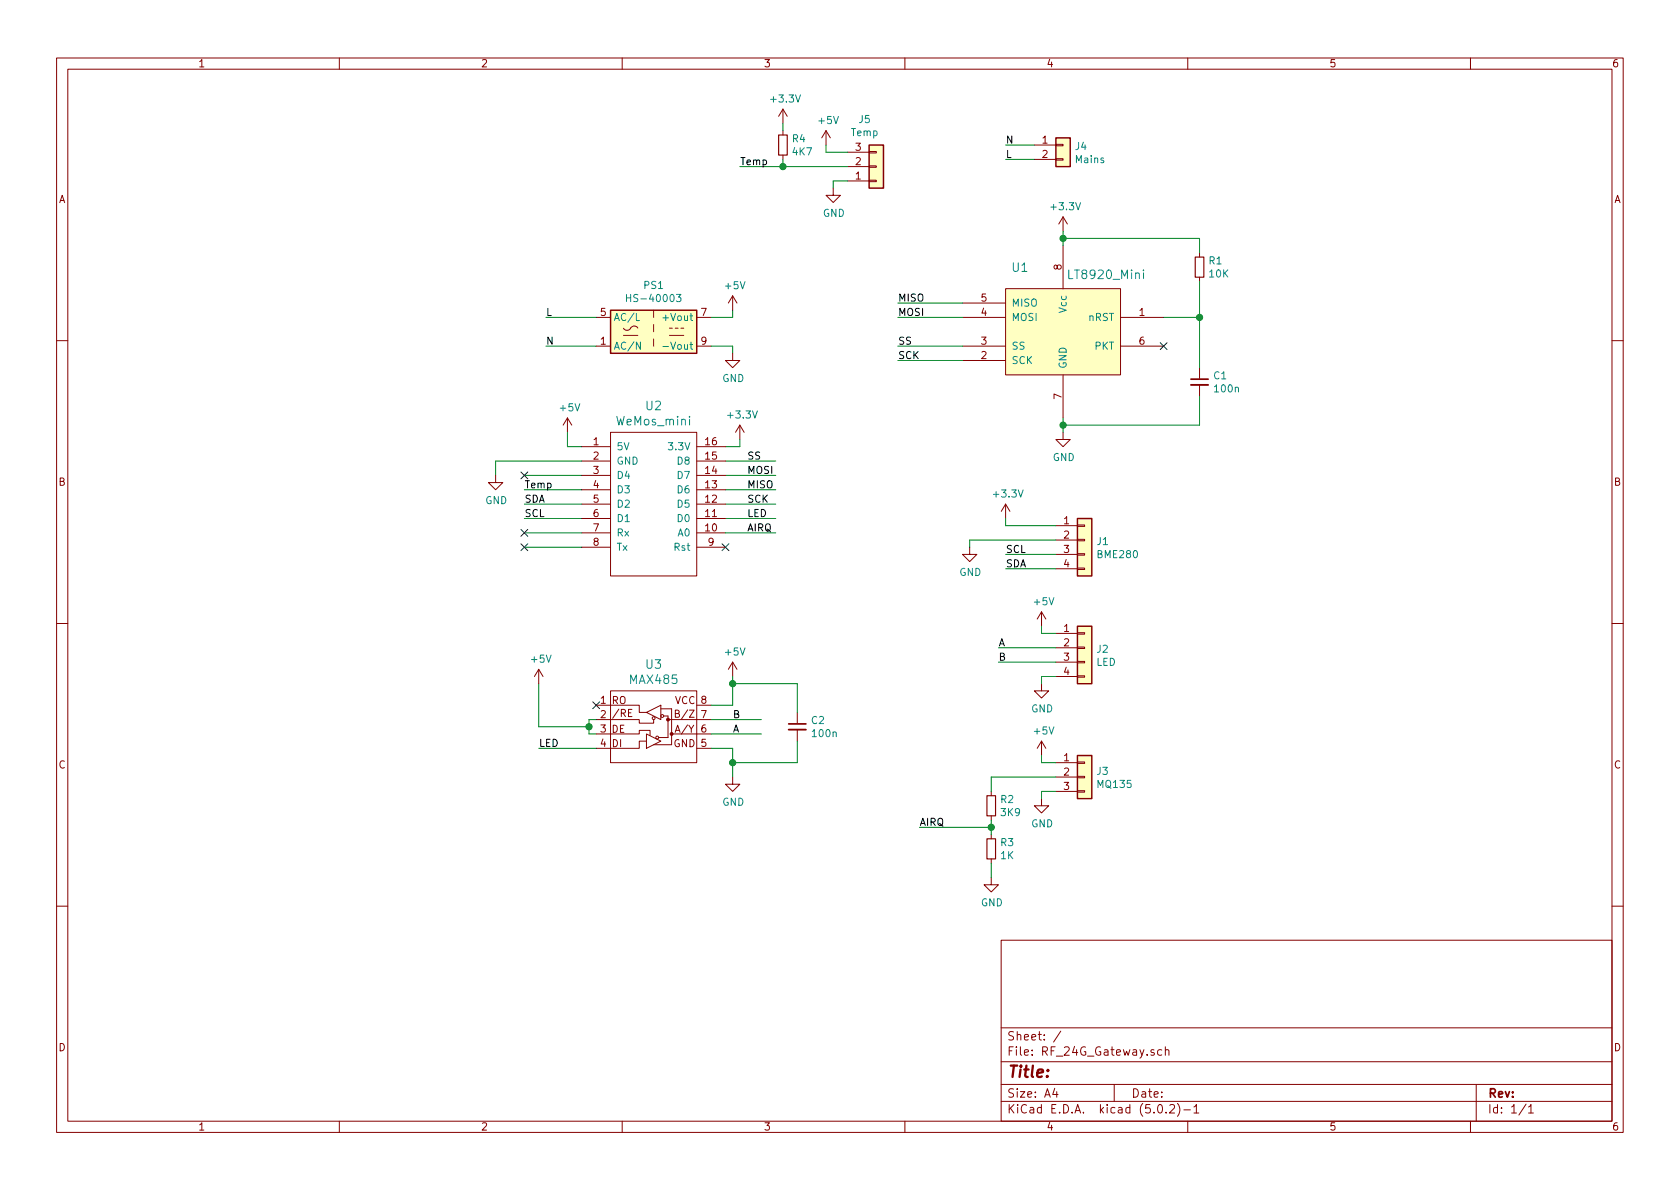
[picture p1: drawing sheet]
EESchema Schematic File Version 4
LIBS:RF_24G_Gateway-cache
EELAYER 26 0
EELAYER END
$Descr A4 11693 8268
encoding utf-8
Sheet 1 1
Title ""
Date ""
Rev ""
Comp ""
Comment1 ""
Comment2 ""
Comment3 ""
Comment4 ""
$EndDescr
Wire Wire Line
	4050 3700 3650 3700
Wire Wire Line
	4050 3600 3650 3600
$Comp
L Converter_ACDC:HS-40003 PS1
U 1 1
P 4550 2300
F 0 "PS1" H 4550 2625 50  0000 C CNN
F 1 "HS-40003" H 4550 2534 50  0000 C CNN
F 2 "Shutter_RF:5V700mA_ACDC" H 4550 2000 50  0001 C CNN
F 3 "http://www.tme.eu/de/Document/d4b3c52125889c3435af182c9515c76b/HS40003.pdf" H 4550 1900 50  0001 C CNN
	1    4550 2300
	1    0    0    -1  
$EndComp
Wire Wire Line
	4150 2200 3800 2200
Wire Wire Line
	4150 2400 3800 2400
Wire Wire Line
	4950 2200 5100 2200
Wire Wire Line
	5100 2200 5100 2150
Wire Wire Line
	4950 2400 5100 2400
Wire Wire Line
	5100 2400 5100 2450
$Comp
L power:GND #PWR03
U 1 1
P 5100 2450
F 0 "#PWR03" H 5100 2200 50  0001 C CNN
F 1 "GND" H 5105 2277 50  0000 C CNN
F 2 "" H 5100 2450 50  0001 C CNN
F 3 "" H 5100 2450 50  0001 C CNN
	1    5100 2450
	1    0    0    -1  
$EndComp
$Comp
L power:+5V #PWR02
U 1 1
P 5100 2150
F 0 "#PWR02" H 5100 2000 50  0001 C CNN
F 1 "+5V" H 5115 2323 50  0000 C CNN
F 2 "" H 5100 2150 50  0001 C CNN
F 3 "" H 5100 2150 50  0001 C CNN
	1    5100 2150
	1    0    0    -1  
$EndComp
$Comp
L power:+3.3V #PWR06
U 1 1
P 5150 3050
F 0 "#PWR06" H 5150 2900 50  0001 C CNN
F 1 "+3.3V" H 5165 3223 50  0000 C CNN
F 2 "" H 5150 3050 50  0001 C CNN
F 3 "" H 5150 3050 50  0001 C CNN
	1    5150 3050
	1    0    0    -1  
$EndComp
Wire Wire Line
	5050 3100 5150 3100
Wire Wire Line
	5150 3100 5150 3050
$Comp
L power:+5V #PWR05
U 1 1
P 3950 3000
F 0 "#PWR05" H 3950 2850 50  0001 C CNN
F 1 "+5V" H 3965 3173 50  0000 C CNN
F 2 "" H 3950 3000 50  0001 C CNN
F 3 "" H 3950 3000 50  0001 C CNN
	1    3950 3000
	1    0    0    -1  
$EndComp
Wire Wire Line
	3950 3000 3950 3100
Wire Wire Line
	3950 3100 4050 3100
Wire Wire Line
	4050 3200 3450 3200
Wire Wire Line
	3450 3200 3450 3300
$Comp
L power:GND #PWR07
U 1 1
P 3450 3300
F 0 "#PWR07" H 3450 3050 50  0001 C CNN
F 1 "GND" H 3455 3127 50  0000 C CNN
F 2 "" H 3450 3300 50  0001 C CNN
F 3 "" H 3450 3300 50  0001 C CNN
	1    3450 3300
	1    0    0    -1  
$EndComp
Text Label 3800 2200 0    50   ~ 0
L
Text Label 3800 2400 0    50   ~ 0
N
Wire Wire Line
	5050 3600 5400 3600
Wire Wire Line
	4050 3300 3650 3300
Wire Wire Line
	5050 3500 5400 3500
Wire Wire Line
	5050 3400 5400 3400
Wire Wire Line
	5050 3300 5400 3300
Wire Wire Line
	5050 3200 5400 3200
Text Label 5200 3200 0    50   ~ 0
SS
Text Label 5200 3300 0    50   ~ 0
MOSI
Text Label 5200 3400 0    50   ~ 0
MISO
Text Label 5200 3500 0    50   ~ 0
SCK
Wire Wire Line
	4050 3500 3650 3500
Wire Wire Line
	4050 3400 3650 3400
Text Label 3650 3600 0    50   ~ 0
SCL
Text Label 3650 3500 0    50   ~ 0
SDA
Wire Wire Line
	4050 3800 3650 3800
$Comp
L RF_24G_Gateway-rescue:LT8920_Mini-BK_Common U1
U 1 1
P 7400 2300
F 0 "U1" H 7100 2750 60  0000 C CNN
F 1 "LT8920_Mini" H 7700 2700 60  0000 C CNN
F 2 "Shutter_RF:XY-WB_LT8920_Nosilk" H 7400 2300 60  0001 C CNN
F 3 "" H 7400 2300 60  0000 C CNN
	1    7400 2300
	1    0    0    -1  
$EndComp
NoConn ~ 8100 2400
$Comp
L power:+3.3V #PWR01
U 1 1
P 7400 1600
F 0 "#PWR01" H 7400 1450 50  0001 C CNN
F 1 "+3.3V" H 7415 1773 50  0000 C CNN
F 2 "" H 7400 1600 50  0001 C CNN
F 3 "" H 7400 1600 50  0001 C CNN
	1    7400 1600
	1    0    0    -1  
$EndComp
Wire Wire Line
	7400 1600 7400 1650
$Comp
L power:GND #PWR04
U 1 1
P 7400 3000
F 0 "#PWR04" H 7400 2750 50  0001 C CNN
F 1 "GND" H 7405 2827 50  0000 C CNN
F 2 "" H 7400 3000 50  0001 C CNN
F 3 "" H 7400 3000 50  0001 C CNN
	1    7400 3000
	1    0    0    -1  
$EndComp
Wire Wire Line
	7400 2900 7400 2950
$Comp
L RF_24G_Gateway-rescue:C_Cer_SMD_0805-BK_Common C1
U 1 1
P 8350 2650
F 0 "C1" H 8442 2696 50  0000 L CNN
F 1 "100n" H 8442 2605 50  0000 L CNN
F 2 "KiCad/Capacitors_SMD.pretty:C_0805" H 8350 2500 50  0001 C CNN
F 3 "" H 8350 2650 50  0000 C CNN
	1    8350 2650
	1    0    0    -1  
$EndComp
$Comp
L RF_24G_Gateway-rescue:R_SMD_0805-BK_Common R1
U 1 1
P 8350 1850
F 0 "R1" H 8409 1896 50  0000 L CNN
F 1 "10K" H 8409 1805 50  0000 L CNN
F 2 "KiCad/Resistors_SMD.pretty:R_0805" H 8400 1700 50  0001 C CNN
F 3 "" H 8350 1850 50  0000 C CNN
	1    8350 1850
	1    0    0    -1  
$EndComp
Wire Wire Line
	8350 1750 8350 1650
Wire Wire Line
	8350 1650 7400 1650
Connection ~ 7400 1650
Wire Wire Line
	7400 1650 7400 1700
Wire Wire Line
	8350 1950 8350 2200
Wire Wire Line
	8350 2750 8350 2950
Wire Wire Line
	8350 2950 7400 2950
Connection ~ 7400 2950
Wire Wire Line
	7400 2950 7400 3000
Wire Wire Line
	8100 2200 8350 2200
Connection ~ 8350 2200
Wire Wire Line
	8350 2200 8350 2550
Wire Wire Line
	6700 2100 6250 2100
Wire Wire Line
	6700 2200 6250 2200
Wire Wire Line
	6700 2400 6250 2400
Wire Wire Line
	6700 2500 6250 2500
Text Label 6250 2400 0    50   ~ 0
SS
Text Label 6250 2500 0    50   ~ 0
SCK
Text Label 6250 2100 0    50   ~ 0
MISO
Text Label 6250 2200 0    50   ~ 0
MOSI
Text Label 5200 3600 0    50   ~ 0
LED
$Comp
L Connector_Generic:Conn_01x04 J1
U 1 1
P 7550 3750
F 0 "J1" H 7630 3742 50  0000 L CNN
F 1 "BME280" H 7630 3651 50  0000 L CNN
F 2 "KiCad/Pin_Headers.pretty:Pin_Header_Straight_1x04_Pitch2.54mm" H 7550 3750 50  0001 C CNN
F 3 "~" H 7550 3750 50  0001 C CNN
	1    7550 3750
	1    0    0    -1  
$EndComp
Wire Wire Line
	7350 3650 7000 3650
Wire Wire Line
	7350 3850 7000 3850
Wire Wire Line
	7350 3950 7000 3950
$Comp
L power:+3.3V #PWR08
U 1 1
P 7000 3600
F 0 "#PWR08" H 7000 3450 50  0001 C CNN
F 1 "+3.3V" H 7015 3773 50  0000 C CNN
F 2 "" H 7000 3600 50  0001 C CNN
F 3 "" H 7000 3600 50  0001 C CNN
	1    7000 3600
	1    0    0    -1  
$EndComp
$Comp
L power:GND #PWR09
U 1 1
P 6750 3800
F 0 "#PWR09" H 6750 3550 50  0001 C CNN
F 1 "GND" H 6755 3627 50  0000 C CNN
F 2 "" H 6750 3800 50  0001 C CNN
F 3 "" H 6750 3800 50  0001 C CNN
	1    6750 3800
	1    0    0    -1  
$EndComp
Wire Wire Line
	6750 3750 6750 3800
Wire Wire Line
	6750 3750 7350 3750
Wire Wire Line
	7000 3600 7000 3650
Text Label 7000 3850 0    50   ~ 0
SCL
Text Label 7000 3950 0    50   ~ 0
SDA
$Comp
L RF_24G_Gateway-rescue:MAX485-BK_Common U3
U 1 1
P 4550 5050
F 0 "U3" H 4550 5487 60  0000 C CNN
F 1 "MAX485" H 4550 5381 60  0000 C CNN
F 2 "KiCad/Housings_SOIC.pretty:SOIC-8_3.9x4.9mm_Pitch1.27mm" H 4250 4700 60  0001 C CNN
F 3 "" H 4550 5050 60  0000 C CNN
	1    4550 5050
	1    0    0    -1  
$EndComp
NoConn ~ 4150 4900
Wire Wire Line
	4150 5000 4100 5000
Wire Wire Line
	4100 5000 4100 5050
Wire Wire Line
	4100 5100 4150 5100
Wire Wire Line
	4100 5050 3750 5050
Wire Wire Line
	3750 5050 3750 4750
Connection ~ 4100 5050
Wire Wire Line
	4100 5050 4100 5100
Wire Wire Line
	4950 4900 5100 4900
Wire Wire Line
	5100 4900 5100 4750
Wire Wire Line
	4950 5200 5100 5200
Wire Wire Line
	5100 5200 5100 5300
$Comp
L power:GND #PWR014
U 1 1
P 5100 5400
F 0 "#PWR014" H 5100 5150 50  0001 C CNN
F 1 "GND" H 5105 5227 50  0000 C CNN
F 2 "" H 5100 5400 50  0001 C CNN
F 3 "" H 5100 5400 50  0001 C CNN
	1    5100 5400
	1    0    0    -1  
$EndComp
Wire Wire Line
	4150 5200 3750 5200
Text Label 3750 5200 0    50   ~ 0
LED
$Comp
L Connector_Generic:Conn_01x04 J2
U 1 1
P 7550 4500
F 0 "J2" H 7629 4492 50  0000 L CNN
F 1 "LED" H 7629 4401 50  0000 L CNN
F 2 "Shutter_RF:JST_B4B-XH-A_Nosilk" H 7550 4500 50  0001 C CNN
F 3 "~" H 7550 4500 50  0001 C CNN
	1    7550 4500
	1    0    0    -1  
$EndComp
$Comp
L power:+5V #PWR013
U 1 1
P 3750 4750
F 0 "#PWR013" H 3750 4600 50  0001 C CNN
F 1 "+5V" H 3765 4923 50  0000 C CNN
F 2 "" H 3750 4750 50  0001 C CNN
F 3 "" H 3750 4750 50  0001 C CNN
	1    3750 4750
	1    0    0    -1  
$EndComp
$Comp
L power:+5V #PWR011
U 1 1
P 5100 4700
F 0 "#PWR011" H 5100 4550 50  0001 C CNN
F 1 "+5V" H 5115 4873 50  0000 C CNN
F 2 "" H 5100 4700 50  0001 C CNN
F 3 "" H 5100 4700 50  0001 C CNN
	1    5100 4700
	1    0    0    -1  
$EndComp
$Comp
L power:+5V #PWR010
U 1 1
P 7250 4350
F 0 "#PWR010" H 7250 4200 50  0001 C CNN
F 1 "+5V" H 7265 4523 50  0000 C CNN
F 2 "" H 7250 4350 50  0001 C CNN
F 3 "" H 7250 4350 50  0001 C CNN
	1    7250 4350
	1    0    0    -1  
$EndComp
Wire Wire Line
	7250 4350 7250 4400
Wire Wire Line
	7250 4400 7350 4400
$Comp
L power:GND #PWR012
U 1 1
P 7250 4750
F 0 "#PWR012" H 7250 4500 50  0001 C CNN
F 1 "GND" H 7255 4577 50  0000 C CNN
F 2 "" H 7250 4750 50  0001 C CNN
F 3 "" H 7250 4750 50  0001 C CNN
	1    7250 4750
	1    0    0    -1  
$EndComp
Wire Wire Line
	7350 4700 7250 4700
Wire Wire Line
	7250 4700 7250 4750
Wire Wire Line
	7350 4500 6950 4500
Wire Wire Line
	7350 4600 6950 4600
Wire Wire Line
	4950 5000 5300 5000
Wire Wire Line
	4950 5100 5300 5100
Text Label 5100 5000 0    50   ~ 0
B
Text Label 5100 5100 0    50   ~ 0
A
Text Label 6950 4500 0    50   ~ 0
A
Text Label 6950 4600 0    50   ~ 0
B
NoConn ~ 3650 3700
NoConn ~ 3650 3800
NoConn ~ 5050 3800
NoConn ~ 3650 3300
$Comp
L RF_24G_Gateway-rescue:WeMos_mini-wemos_mini U2
U 1 1
P 4550 3450
F 0 "U2" H 4550 4087 60  0000 C CNN
F 1 "WeMos_mini" H 4550 3981 60  0000 C CNN
F 2 "wemos-d1-mini:wemos-d1-mini-with-pin-header-and-connector" H 4550 3981 60  0001 C CNN
F 3 "http://www.wemos.cc/Products/d1_mini.html" H 4550 3981 60  0001 C CNN
	1    4550 3450
	1    0    0    -1  
$EndComp
$Comp
L RF_24G_Gateway-rescue:R_SMD_0805-BK_Common R2
U 1 1
P 6900 5600
F 0 "R2" H 6959 5646 50  0000 L CNN
F 1 "3K9" H 6959 5555 50  0000 L CNN
F 2 "KiCad/Resistors_SMD.pretty:R_0805" H 6950 5450 50  0001 C CNN
F 3 "" H 6900 5600 50  0000 C CNN
	1    6900 5600
	1    0    0    -1  
$EndComp
$Comp
L RF_24G_Gateway-rescue:R_SMD_0805-BK_Common R3
U 1 1
P 6900 5900
F 0 "R3" H 6959 5946 50  0000 L CNN
F 1 "1K" H 6959 5855 50  0000 L CNN
F 2 "KiCad/Resistors_SMD.pretty:R_0805" H 6950 5750 50  0001 C CNN
F 3 "" H 6900 5900 50  0000 C CNN
	1    6900 5900
	1    0    0    -1  
$EndComp
Wire Wire Line
	6900 5700 6900 5750
$Comp
L power:GND #PWR017
U 1 1
P 6900 6100
F 0 "#PWR017" H 6900 5850 50  0001 C CNN
F 1 "GND" H 6905 5927 50  0000 C CNN
F 2 "" H 6900 6100 50  0001 C CNN
F 3 "" H 6900 6100 50  0001 C CNN
	1    6900 6100
	1    0    0    -1  
$EndComp
Wire Wire Line
	6900 6000 6900 6100
Wire Wire Line
	6400 5750 6900 5750
Connection ~ 6900 5750
Wire Wire Line
	6900 5750 6900 5800
$Comp
L Connector_Generic:Conn_01x03 J3
U 1 1
P 7550 5400
F 0 "J3" H 7629 5442 50  0000 L CNN
F 1 "MQ135" H 7629 5351 50  0000 L CNN
F 2 "Shutter_RF:JST_B3B-XH-A_Nosilk" H 7550 5400 50  0001 C CNN
F 3 "~" H 7550 5400 50  0001 C CNN
	1    7550 5400
	1    0    0    -1  
$EndComp
$Comp
L power:+5V #PWR015
U 1 1
P 7250 5250
F 0 "#PWR015" H 7250 5100 50  0001 C CNN
F 1 "+5V" H 7265 5423 50  0000 C CNN
F 2 "" H 7250 5250 50  0001 C CNN
F 3 "" H 7250 5250 50  0001 C CNN
	1    7250 5250
	1    0    0    -1  
$EndComp
Wire Wire Line
	7250 5250 7250 5300
Wire Wire Line
	7250 5300 7350 5300
$Comp
L power:GND #PWR016
U 1 1
P 7250 5550
F 0 "#PWR016" H 7250 5300 50  0001 C CNN
F 1 "GND" H 7255 5377 50  0000 C CNN
F 2 "" H 7250 5550 50  0001 C CNN
F 3 "" H 7250 5550 50  0001 C CNN
	1    7250 5550
	1    0    0    -1  
$EndComp
Wire Wire Line
	7350 5500 7250 5500
Wire Wire Line
	7250 5500 7250 5550
Wire Wire Line
	7350 5400 6900 5400
Wire Wire Line
	6900 5400 6900 5500
Text Label 6400 5750 0    50   ~ 0
AIRQ
Wire Wire Line
	5050 3700 5400 3700
Text Label 5200 3700 0    50   ~ 0
AIRQ
$Comp
L Connector_Generic:Conn_01x02 J4
U 1 1
P 7400 1000
F 0 "J4" H 7479 992 50  0000 L CNN
F 1 "Mains" H 7479 901 50  0000 L CNN
F 2 "pelrun/libKiCad/footprint/w_conn_screw.pretty:mors_2p" H 7400 1000 50  0001 C CNN
F 3 "~" H 7400 1000 50  0001 C CNN
	1    7400 1000
	1    0    0    -1  
$EndComp
Wire Wire Line
	7200 1000 7000 1000
Wire Wire Line
	7200 1100 7000 1100
Text Label 7000 1000 0    50   ~ 0
N
Text Label 7000 1100 0    50   ~ 0
L
$Comp
L RF_24G_Gateway-rescue:C_Cer_SMD_0805-BK_Common C2
U 1 1
P 5550 5050
F 0 "C2" H 5642 5096 50  0000 L CNN
F 1 "100n" H 5642 5005 50  0000 L CNN
F 2 "KiCad/Capacitors_SMD.pretty:C_0805" H 5550 4900 50  0001 C CNN
F 3 "" H 5550 5050 50  0000 C CNN
	1    5550 5050
	1    0    0    -1  
$EndComp
Wire Wire Line
	5550 4950 5550 4750
Wire Wire Line
	5550 4750 5100 4750
Connection ~ 5100 4750
Wire Wire Line
	5100 4750 5100 4700
Wire Wire Line
	5550 5150 5550 5300
Wire Wire Line
	5550 5300 5100 5300
Connection ~ 5100 5300
Wire Wire Line
	5100 5300 5100 5400
$Comp
L Connector_Generic:Conn_01x03 J5
U 1 1
P 6100 1150
F 0 "J5" H 6019 825 50  0000 C CNN
F 1 "Temp" H 6019 916 50  0000 C CNN
F 2 "KiCad/kicad-footprints/Connector_PinHeader_2.54mm.pretty:PinHeader_1x03_P2.54mm_Vertical" H 6100 1150 50  0001 C CNN
F 3 "~" H 6100 1150 50  0001 C CNN
	1    6100 1150
	1    0    0    1   
$EndComp
$Comp
L RF_24G_Gateway-rescue:R_SMD_0805-BK_Common R4
U 1 1
P 5450 1000
F 0 "R4" H 5509 1046 50  0000 L CNN
F 1 "4K7" H 5509 955 50  0000 L CNN
F 2 "KiCad/Resistors_SMD.pretty:R_0805" H 5500 850 50  0001 C CNN
F 3 "" H 5450 1000 50  0000 C CNN
	1    5450 1000
	1    0    0    -1  
$EndComp
$Comp
L power:GND #PWR020
U 1 1
P 5800 1300
F 0 "#PWR020" H 5800 1050 50  0001 C CNN
F 1 "GND" H 5805 1127 50  0000 C CNN
F 2 "" H 5800 1300 50  0001 C CNN
F 3 "" H 5800 1300 50  0001 C CNN
	1    5800 1300
	1    0    0    -1  
$EndComp
Wire Wire Line
	5900 1250 5800 1250
Wire Wire Line
	5800 1250 5800 1300
$Comp
L power:+5V #PWR019
U 1 1
P 5750 1000
F 0 "#PWR019" H 5750 850 50  0001 C CNN
F 1 "+5V" H 5765 1173 50  0000 C CNN
F 2 "" H 5750 1000 50  0001 C CNN
F 3 "" H 5750 1000 50  0001 C CNN
	1    5750 1000
	1    0    0    -1  
$EndComp
Wire Wire Line
	5750 1000 5750 1050
Wire Wire Line
	5750 1050 5900 1050
$Comp
L power:+3.3V #PWR018
U 1 1
P 5450 850
F 0 "#PWR018" H 5450 700 50  0001 C CNN
F 1 "+3.3V" H 5465 1023 50  0000 C CNN
F 2 "" H 5450 850 50  0001 C CNN
F 3 "" H 5450 850 50  0001 C CNN
	1    5450 850 
	1    0    0    -1  
$EndComp
Wire Wire Line
	5450 850  5450 900 
Wire Wire Line
	5450 1100 5450 1150
Wire Wire Line
	5450 1150 5900 1150
Wire Wire Line
	5450 1150 5150 1150
Connection ~ 5450 1150
Text Label 5150 1150 0    50   ~ 0
Temp
Text Label 3650 3400 0    50   ~ 0
Temp
$EndSCHEMATC
